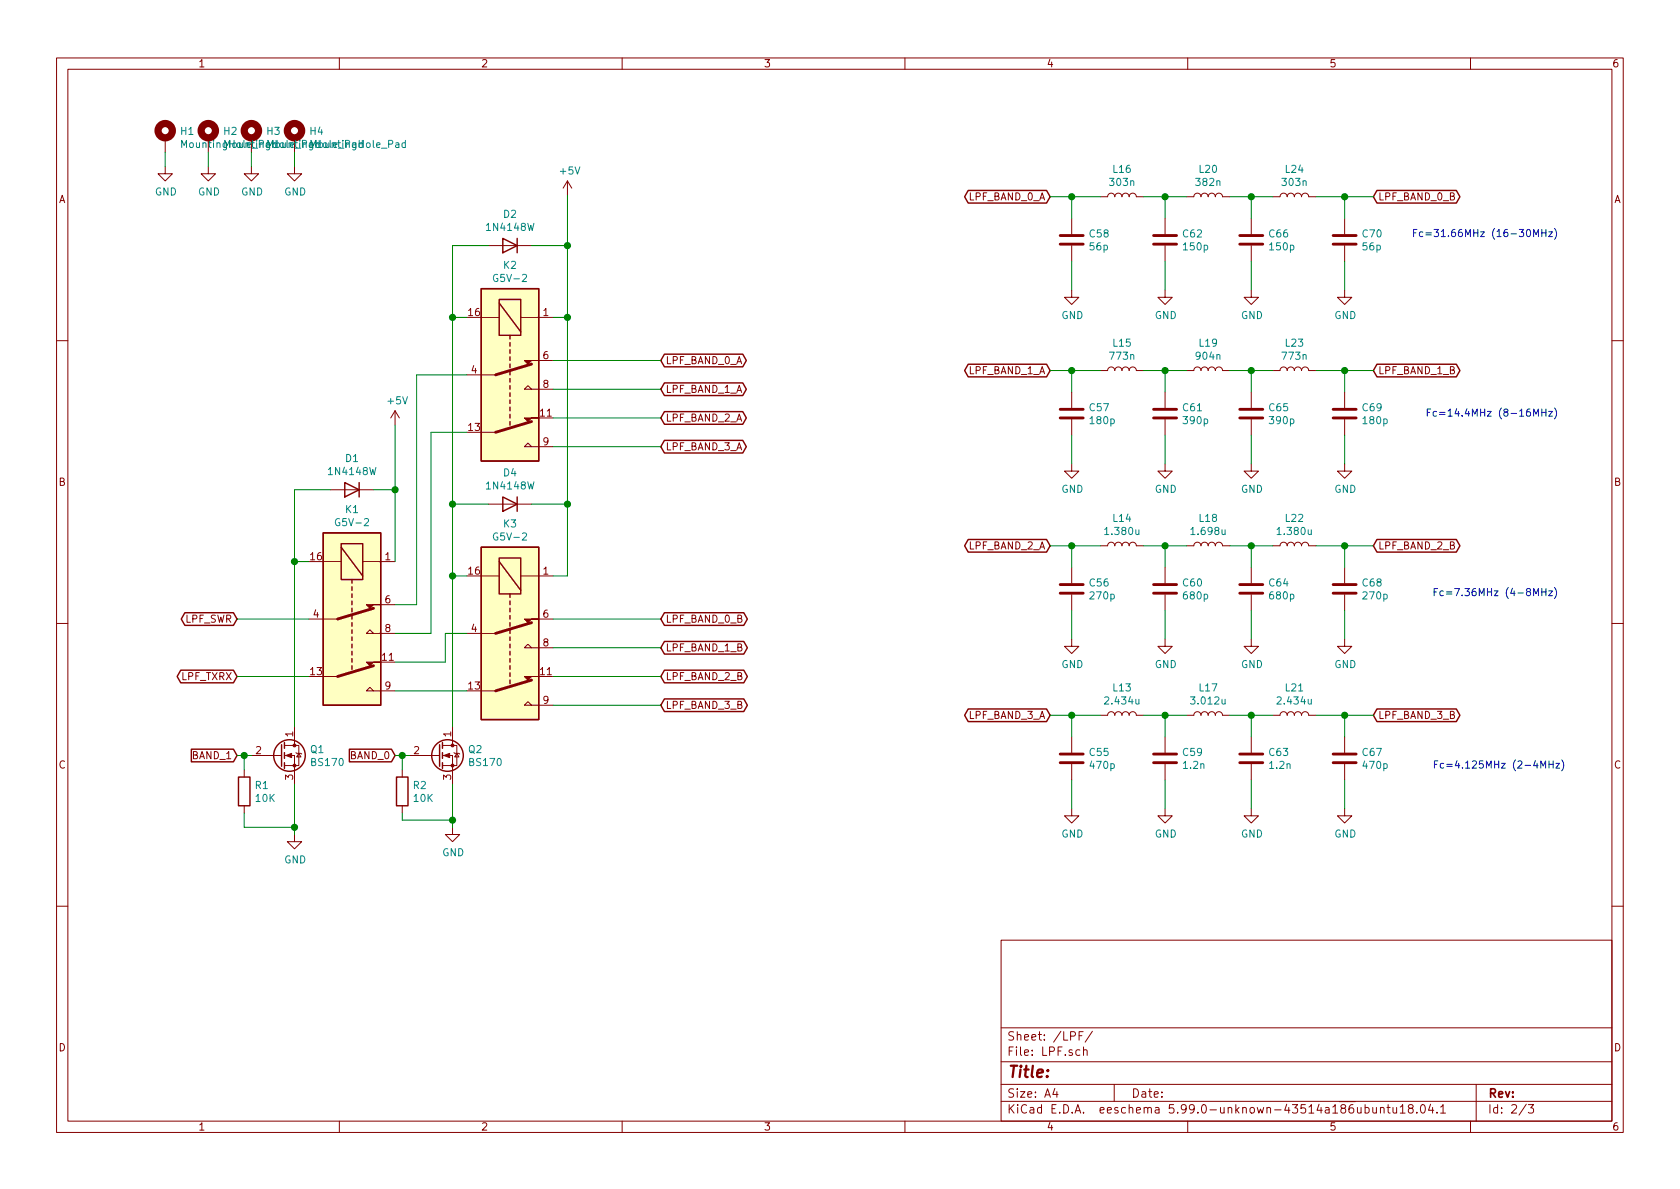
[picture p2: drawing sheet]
EESchema Schematic File Version 5
EELAYER 30 0
EELAYER END
$Descr A4 11693 8268
encoding utf-8
Sheet 2 3
Title ""
Date ""
Rev ""
Comp ""
Comment1 ""
Comment2 ""
Comment3 ""
Comment4 ""
Comment5 ""
Comment6 ""
Comment7 ""
Comment8 ""
Comment9 ""
$EndDescr
Connection ~ 1700 5250
Connection ~ 2050 3900
Connection ~ 2050 5750
Connection ~ 2750 3400
Connection ~ 2800 5250
Connection ~ 3150 2200
Connection ~ 3150 3500
Connection ~ 3150 4000
Connection ~ 3150 5700
Connection ~ 3950 1700
Connection ~ 3950 2200
Connection ~ 3950 3500
Connection ~ 7460 1360
Connection ~ 7460 2570
Connection ~ 7460 3790
Connection ~ 7460 4970
Connection ~ 8110 1360
Connection ~ 8110 2570
Connection ~ 8110 3790
Connection ~ 8110 4970
Connection ~ 8710 1360
Connection ~ 8710 2570
Connection ~ 8710 3790
Connection ~ 8710 4970
Connection ~ 9360 1360
Connection ~ 9360 2570
Connection ~ 9360 3790
Connection ~ 9360 4970
Wire Wire Line
	1150 1050 1150 1150
Wire Wire Line
	1450 1050 1450 1150
Wire Wire Line
	1650 4300 2150 4300
Wire Wire Line
	1650 4700 2150 4700
Wire Wire Line
	1650 5250 1700 5250
Wire Wire Line
	1700 5250 1700 5350
Wire Wire Line
	1700 5250 1750 5250
Wire Wire Line
	1700 5650 1700 5750
Wire Wire Line
	1700 5750 2050 5750
Wire Wire Line
	1750 1050 1750 1150
Wire Wire Line
	2050 1050 2050 1150
Wire Wire Line
	2050 3400 2300 3400
Wire Wire Line
	2050 3900 2050 3400
Wire Wire Line
	2050 3900 2150 3900
Wire Wire Line
	2050 5050 2050 3900
Wire Wire Line
	2050 5450 2050 5750
Wire Wire Line
	2050 5750 2050 5800
Wire Wire Line
	2600 3400 2750 3400
Wire Wire Line
	2750 2950 2750 3400
Wire Wire Line
	2750 3400 2750 3900
Wire Wire Line
	2750 4200 2900 4200
Wire Wire Line
	2750 4400 3000 4400
Wire Wire Line
	2750 4600 3100 4600
Wire Wire Line
	2750 4800 3250 4800
Wire Wire Line
	2750 5250 2800 5250
Wire Wire Line
	2800 5250 2800 5350
Wire Wire Line
	2800 5250 2850 5250
Wire Wire Line
	2800 5650 2800 5700
Wire Wire Line
	2800 5700 3150 5700
Wire Wire Line
	2900 2600 2900 4200
Wire Wire Line
	2900 2600 3250 2600
Wire Wire Line
	3000 3000 3250 3000
Wire Wire Line
	3000 4400 3000 3000
Wire Wire Line
	3100 4400 3250 4400
Wire Wire Line
	3100 4600 3100 4400
Wire Wire Line
	3150 1700 3400 1700
Wire Wire Line
	3150 2200 3150 1700
Wire Wire Line
	3150 2200 3150 3500
Wire Wire Line
	3150 2200 3250 2200
Wire Wire Line
	3150 3500 3150 4000
Wire Wire Line
	3150 3500 3400 3500
Wire Wire Line
	3150 4000 3250 4000
Wire Wire Line
	3150 5050 3150 4000
Wire Wire Line
	3150 5450 3150 5700
Wire Wire Line
	3150 5700 3150 5750
Wire Wire Line
	3700 1700 3950 1700
Wire Wire Line
	3700 3500 3950 3500
Wire Wire Line
	3850 2200 3950 2200
Wire Wire Line
	3850 2500 4600 2500
Wire Wire Line
	3850 2700 4600 2700
Wire Wire Line
	3850 2900 4600 2900
Wire Wire Line
	3850 3100 4600 3100
Wire Wire Line
	3850 4000 3950 4000
Wire Wire Line
	3850 4300 4600 4300
Wire Wire Line
	3850 4500 4600 4500
Wire Wire Line
	3850 4700 4600 4700
Wire Wire Line
	3850 4900 4600 4900
Wire Wire Line
	3950 1350 3950 1700
Wire Wire Line
	3950 1700 3950 2200
Wire Wire Line
	3950 2200 3950 3500
Wire Wire Line
	3950 3500 3950 4000
Wire Wire Line
	7310 1360 7460 1360
Wire Wire Line
	7310 2570 7460 2570
Wire Wire Line
	7310 3790 7460 3790
Wire Wire Line
	7310 4970 7460 4970
Wire Wire Line
	7460 1360 7660 1360
Wire Wire Line
	7460 1510 7460 1360
Wire Wire Line
	7460 1810 7460 2010
Wire Wire Line
	7460 2570 7660 2570
Wire Wire Line
	7460 2720 7460 2570
Wire Wire Line
	7460 3020 7460 3220
Wire Wire Line
	7460 3790 7660 3790
Wire Wire Line
	7460 3940 7460 3790
Wire Wire Line
	7460 4240 7460 4440
Wire Wire Line
	7460 4970 7660 4970
Wire Wire Line
	7460 5120 7460 4970
Wire Wire Line
	7460 5420 7460 5620
Wire Wire Line
	7960 1360 8110 1360
Wire Wire Line
	7960 2570 8110 2570
Wire Wire Line
	7960 3790 8110 3790
Wire Wire Line
	7960 4970 8110 4970
Wire Wire Line
	8110 1360 8110 1510
Wire Wire Line
	8110 1360 8260 1360
Wire Wire Line
	8110 1810 8110 2010
Wire Wire Line
	8110 2570 8110 2720
Wire Wire Line
	8110 2570 8260 2570
Wire Wire Line
	8110 3020 8110 3220
Wire Wire Line
	8110 3790 8110 3940
Wire Wire Line
	8110 3790 8260 3790
Wire Wire Line
	8110 4240 8110 4440
Wire Wire Line
	8110 4970 8110 5120
Wire Wire Line
	8110 4970 8260 4970
Wire Wire Line
	8110 5420 8110 5620
Wire Wire Line
	8560 1360 8710 1360
Wire Wire Line
	8560 2570 8710 2570
Wire Wire Line
	8560 3790 8710 3790
Wire Wire Line
	8560 4970 8710 4970
Wire Wire Line
	8710 1360 8710 1510
Wire Wire Line
	8710 1360 8860 1360
Wire Wire Line
	8710 1810 8710 2010
Wire Wire Line
	8710 2570 8710 2720
Wire Wire Line
	8710 2570 8860 2570
Wire Wire Line
	8710 3020 8710 3220
Wire Wire Line
	8710 3790 8710 3940
Wire Wire Line
	8710 3790 8860 3790
Wire Wire Line
	8710 4240 8710 4440
Wire Wire Line
	8710 4970 8710 5120
Wire Wire Line
	8710 4970 8860 4970
Wire Wire Line
	8710 5420 8710 5620
Wire Wire Line
	9160 1360 9360 1360
Wire Wire Line
	9160 2570 9360 2570
Wire Wire Line
	9160 3790 9360 3790
Wire Wire Line
	9160 4970 9360 4970
Wire Wire Line
	9360 1360 9360 1510
Wire Wire Line
	9360 1360 9560 1360
Wire Wire Line
	9360 1810 9360 2010
Wire Wire Line
	9360 2570 9360 2720
Wire Wire Line
	9360 2570 9560 2570
Wire Wire Line
	9360 3020 9360 3220
Wire Wire Line
	9360 3790 9360 3940
Wire Wire Line
	9360 3790 9560 3790
Wire Wire Line
	9360 4240 9360 4440
Wire Wire Line
	9360 4970 9360 5120
Wire Wire Line
	9360 4970 9560 4970
Wire Wire Line
	9360 5420 9360 5620
Text Notes 10850 1650 2    50   ~ 0
Fc=31.66MHz (16-30MHz)
Text Notes 10850 2900 2    50   ~ 0
Fc=14.4MHz (8-16MHz)
Text Notes 10850 4150 2    50   ~ 0
Fc=7.36MHz (4-8MHz)
Text Notes 10900 5350 2    50   ~ 0
Fc=4.125MHz (2-4MHz)
Text GLabel 1650 4300 0    50   BiDi ~ 0
LPF_SWR
Text GLabel 1650 4700 0    50   BiDi ~ 0
LPF_TXRX
Text GLabel 1650 5250 0    50   Input ~ 0
BAND_1
Text GLabel 2750 5250 0    50   Input ~ 0
BAND_0
Text GLabel 4600 2500 2    50   BiDi ~ 0
LPF_BAND_0_A
Text GLabel 4600 2700 2    50   BiDi ~ 0
LPF_BAND_1_A
Text GLabel 4600 2900 2    50   BiDi ~ 0
LPF_BAND_2_A
Text GLabel 4600 3100 2    50   BiDi ~ 0
LPF_BAND_3_A
Text GLabel 4600 4300 2    50   BiDi ~ 0
LPF_BAND_0_B
Text GLabel 4600 4500 2    50   BiDi ~ 0
LPF_BAND_1_B
Text GLabel 4600 4700 2    50   BiDi ~ 0
LPF_BAND_2_B
Text GLabel 4600 4900 2    50   BiDi ~ 0
LPF_BAND_3_B
Text GLabel 7310 1360 0    50   BiDi ~ 0
LPF_BAND_0_A
Text GLabel 7310 2570 0    50   BiDi ~ 0
LPF_BAND_1_A
Text GLabel 7310 3790 0    50   BiDi ~ 0
LPF_BAND_2_A
Text GLabel 7310 4970 0    50   BiDi ~ 0
LPF_BAND_3_A
Text GLabel 9560 1360 2    50   BiDi ~ 0
LPF_BAND_0_B
Text GLabel 9560 2570 2    50   BiDi ~ 0
LPF_BAND_1_B
Text GLabel 9560 3790 2    50   BiDi ~ 0
LPF_BAND_2_B
Text GLabel 9560 4970 2    50   BiDi ~ 0
LPF_BAND_3_B
$Comp
L power:+5V #PWR084
U 1 1
P 2750 2950
F 0 "#PWR084" H 2750 2800 50  0001 C CNN
F 1 "+5V" H 2765 3123 50  0000 C CNN
F 2 "" H 2750 2950 50  0001 C CNN
F 3 "" H 2750 2950 50  0001 C CNN
	1    2750 2950
	1    0    0    -1  
$EndComp
$Comp
L power:+5V #PWR086
U 1 1
P 3950 1350
F 0 "#PWR086" H 3950 1200 50  0001 C CNN
F 1 "+5V" H 3965 1523 50  0000 C CNN
F 2 "" H 3950 1350 50  0001 C CNN
F 3 "" H 3950 1350 50  0001 C CNN
	1    3950 1350
	1    0    0    -1  
$EndComp
$Comp
L power:GND #PWR0113
U 1 1
P 1150 1150
F 0 "#PWR0113" H 1150 900 50  0001 C CNN
F 1 "GND" H 1155 977 50  0000 C CNN
F 2 "" H 1150 1150 50  0001 C CNN
F 3 "" H 1150 1150 50  0001 C CNN
	1    1150 1150
	1    0    0    -1  
$EndComp
$Comp
L power:GND #PWR0103
U 1 1
P 1450 1150
F 0 "#PWR0103" H 1450 900 50  0001 C CNN
F 1 "GND" H 1455 977 50  0000 C CNN
F 2 "" H 1450 1150 50  0001 C CNN
F 3 "" H 1450 1150 50  0001 C CNN
	1    1450 1150
	1    0    0    -1  
$EndComp
$Comp
L power:GND #PWR0104
U 1 1
P 1750 1150
F 0 "#PWR0104" H 1750 900 50  0001 C CNN
F 1 "GND" H 1755 977 50  0000 C CNN
F 2 "" H 1750 1150 50  0001 C CNN
F 3 "" H 1750 1150 50  0001 C CNN
	1    1750 1150
	1    0    0    -1  
$EndComp
$Comp
L power:GND #PWR0112
U 1 1
P 2050 1150
F 0 "#PWR0112" H 2050 900 50  0001 C CNN
F 1 "GND" H 2055 977 50  0000 C CNN
F 2 "" H 2050 1150 50  0001 C CNN
F 3 "" H 2050 1150 50  0001 C CNN
	1    2050 1150
	1    0    0    -1  
$EndComp
$Comp
L power:GND #PWR083
U 1 1
P 2050 5800
F 0 "#PWR083" H 2050 5550 50  0001 C CNN
F 1 "GND" H 2055 5627 50  0000 C CNN
F 2 "" H 2050 5800 50  0001 C CNN
F 3 "" H 2050 5800 50  0001 C CNN
	1    2050 5800
	1    0    0    -1  
$EndComp
$Comp
L power:GND #PWR085
U 1 1
P 3150 5750
F 0 "#PWR085" H 3150 5500 50  0001 C CNN
F 1 "GND" H 3155 5577 50  0000 C CNN
F 2 "" H 3150 5750 50  0001 C CNN
F 3 "" H 3150 5750 50  0001 C CNN
	1    3150 5750
	1    0    0    -1  
$EndComp
$Comp
L power:GND #PWR090
U 1 1
P 7460 2010
F 0 "#PWR090" H 7460 1760 50  0001 C CNN
F 1 "GND" H 7465 1837 50  0000 C CNN
F 2 "" H 7460 2010 50  0001 C CNN
F 3 "" H 7460 2010 50  0001 C CNN
	1    7460 2010
	1    0    0    -1  
$EndComp
$Comp
L power:GND #PWR089
U 1 1
P 7460 3220
F 0 "#PWR089" H 7460 2970 50  0001 C CNN
F 1 "GND" H 7465 3047 50  0000 C CNN
F 2 "" H 7460 3220 50  0001 C CNN
F 3 "" H 7460 3220 50  0001 C CNN
	1    7460 3220
	1    0    0    -1  
$EndComp
$Comp
L power:GND #PWR088
U 1 1
P 7460 4440
F 0 "#PWR088" H 7460 4190 50  0001 C CNN
F 1 "GND" H 7465 4267 50  0000 C CNN
F 2 "" H 7460 4440 50  0001 C CNN
F 3 "" H 7460 4440 50  0001 C CNN
	1    7460 4440
	1    0    0    -1  
$EndComp
$Comp
L power:GND #PWR087
U 1 1
P 7460 5620
F 0 "#PWR087" H 7460 5370 50  0001 C CNN
F 1 "GND" H 7465 5447 50  0000 C CNN
F 2 "" H 7460 5620 50  0001 C CNN
F 3 "" H 7460 5620 50  0001 C CNN
	1    7460 5620
	1    0    0    -1  
$EndComp
$Comp
L power:GND #PWR094
U 1 1
P 8110 2010
F 0 "#PWR094" H 8110 1760 50  0001 C CNN
F 1 "GND" H 8115 1837 50  0000 C CNN
F 2 "" H 8110 2010 50  0001 C CNN
F 3 "" H 8110 2010 50  0001 C CNN
	1    8110 2010
	1    0    0    -1  
$EndComp
$Comp
L power:GND #PWR093
U 1 1
P 8110 3220
F 0 "#PWR093" H 8110 2970 50  0001 C CNN
F 1 "GND" H 8115 3047 50  0000 C CNN
F 2 "" H 8110 3220 50  0001 C CNN
F 3 "" H 8110 3220 50  0001 C CNN
	1    8110 3220
	1    0    0    -1  
$EndComp
$Comp
L power:GND #PWR092
U 1 1
P 8110 4440
F 0 "#PWR092" H 8110 4190 50  0001 C CNN
F 1 "GND" H 8115 4267 50  0000 C CNN
F 2 "" H 8110 4440 50  0001 C CNN
F 3 "" H 8110 4440 50  0001 C CNN
	1    8110 4440
	1    0    0    -1  
$EndComp
$Comp
L power:GND #PWR091
U 1 1
P 8110 5620
F 0 "#PWR091" H 8110 5370 50  0001 C CNN
F 1 "GND" H 8115 5447 50  0000 C CNN
F 2 "" H 8110 5620 50  0001 C CNN
F 3 "" H 8110 5620 50  0001 C CNN
	1    8110 5620
	1    0    0    -1  
$EndComp
$Comp
L power:GND #PWR098
U 1 1
P 8710 2010
F 0 "#PWR098" H 8710 1760 50  0001 C CNN
F 1 "GND" H 8715 1837 50  0000 C CNN
F 2 "" H 8710 2010 50  0001 C CNN
F 3 "" H 8710 2010 50  0001 C CNN
	1    8710 2010
	1    0    0    -1  
$EndComp
$Comp
L power:GND #PWR097
U 1 1
P 8710 3220
F 0 "#PWR097" H 8710 2970 50  0001 C CNN
F 1 "GND" H 8715 3047 50  0000 C CNN
F 2 "" H 8710 3220 50  0001 C CNN
F 3 "" H 8710 3220 50  0001 C CNN
	1    8710 3220
	1    0    0    -1  
$EndComp
$Comp
L power:GND #PWR096
U 1 1
P 8710 4440
F 0 "#PWR096" H 8710 4190 50  0001 C CNN
F 1 "GND" H 8715 4267 50  0000 C CNN
F 2 "" H 8710 4440 50  0001 C CNN
F 3 "" H 8710 4440 50  0001 C CNN
	1    8710 4440
	1    0    0    -1  
$EndComp
$Comp
L power:GND #PWR095
U 1 1
P 8710 5620
F 0 "#PWR095" H 8710 5370 50  0001 C CNN
F 1 "GND" H 8715 5447 50  0000 C CNN
F 2 "" H 8710 5620 50  0001 C CNN
F 3 "" H 8710 5620 50  0001 C CNN
	1    8710 5620
	1    0    0    -1  
$EndComp
$Comp
L power:GND #PWR0102
U 1 1
P 9360 2010
F 0 "#PWR0102" H 9360 1760 50  0001 C CNN
F 1 "GND" H 9365 1837 50  0000 C CNN
F 2 "" H 9360 2010 50  0001 C CNN
F 3 "" H 9360 2010 50  0001 C CNN
	1    9360 2010
	1    0    0    -1  
$EndComp
$Comp
L power:GND #PWR0101
U 1 1
P 9360 3220
F 0 "#PWR0101" H 9360 2970 50  0001 C CNN
F 1 "GND" H 9365 3047 50  0000 C CNN
F 2 "" H 9360 3220 50  0001 C CNN
F 3 "" H 9360 3220 50  0001 C CNN
	1    9360 3220
	1    0    0    -1  
$EndComp
$Comp
L power:GND #PWR0100
U 1 1
P 9360 4440
F 0 "#PWR0100" H 9360 4190 50  0001 C CNN
F 1 "GND" H 9365 4267 50  0000 C CNN
F 2 "" H 9360 4440 50  0001 C CNN
F 3 "" H 9360 4440 50  0001 C CNN
	1    9360 4440
	1    0    0    -1  
$EndComp
$Comp
L power:GND #PWR099
U 1 1
P 9360 5620
F 0 "#PWR099" H 9360 5370 50  0001 C CNN
F 1 "GND" H 9365 5447 50  0000 C CNN
F 2 "" H 9360 5620 50  0001 C CNN
F 3 "" H 9360 5620 50  0001 C CNN
	1    9360 5620
	1    0    0    -1  
$EndComp
$Comp
L Device:L L16
U 1 1
P 7810 1360
F 0 "L16" V 7999 1360 50  0000 C CNN
F 1 "303n" V 7908 1360 50  0000 C CNN
F 2 "openxcvr:FT37-INDUCTOR" H 7810 1360 50  0001 C CNN
F 3 "~" H 7810 1360 50  0001 C CNN
	1    7810 1360
	0    -1   -1   0   
$EndComp
$Comp
L Device:L L15
U 1 1
P 7810 2570
F 0 "L15" V 7999 2570 50  0000 C CNN
F 1 "773n" V 7908 2570 50  0000 C CNN
F 2 "openxcvr:FT37-INDUCTOR" H 7810 2570 50  0001 C CNN
F 3 "~" H 7810 2570 50  0001 C CNN
	1    7810 2570
	0    -1   -1   0   
$EndComp
$Comp
L Device:L L14
U 1 1
P 7810 3790
F 0 "L14" V 7999 3790 50  0000 C CNN
F 1 "1.380u" V 7908 3790 50  0000 C CNN
F 2 "openxcvr:FT37-INDUCTOR" H 7810 3790 50  0001 C CNN
F 3 "~" H 7810 3790 50  0001 C CNN
	1    7810 3790
	0    -1   -1   0   
$EndComp
$Comp
L Device:L L13
U 1 1
P 7810 4970
F 0 "L13" V 7999 4970 50  0000 C CNN
F 1 "2.434u" V 7908 4970 50  0000 C CNN
F 2 "openxcvr:FT37-INDUCTOR" H 7810 4970 50  0001 C CNN
F 3 "~" H 7810 4970 50  0001 C CNN
	1    7810 4970
	0    -1   -1   0   
$EndComp
$Comp
L Device:L L20
U 1 1
P 8410 1360
F 0 "L20" V 8599 1360 50  0000 C CNN
F 1 "382n" V 8508 1360 50  0000 C CNN
F 2 "openxcvr:FT37-INDUCTOR" H 8410 1360 50  0001 C CNN
F 3 "~" H 8410 1360 50  0001 C CNN
	1    8410 1360
	0    -1   -1   0   
$EndComp
$Comp
L Device:L L19
U 1 1
P 8410 2570
F 0 "L19" V 8599 2570 50  0000 C CNN
F 1 "904n" V 8508 2570 50  0000 C CNN
F 2 "openxcvr:FT37-INDUCTOR" H 8410 2570 50  0001 C CNN
F 3 "~" H 8410 2570 50  0001 C CNN
	1    8410 2570
	0    -1   -1   0   
$EndComp
$Comp
L Device:L L18
U 1 1
P 8410 3790
F 0 "L18" V 8599 3790 50  0000 C CNN
F 1 "1.698u" V 8508 3790 50  0000 C CNN
F 2 "openxcvr:FT37-INDUCTOR" H 8410 3790 50  0001 C CNN
F 3 "~" H 8410 3790 50  0001 C CNN
	1    8410 3790
	0    -1   -1   0   
$EndComp
$Comp
L Device:L L17
U 1 1
P 8410 4970
F 0 "L17" V 8599 4970 50  0000 C CNN
F 1 "3.012u" V 8508 4970 50  0000 C CNN
F 2 "openxcvr:FT37-INDUCTOR" H 8410 4970 50  0001 C CNN
F 3 "~" H 8410 4970 50  0001 C CNN
	1    8410 4970
	0    -1   -1   0   
$EndComp
$Comp
L Device:L L24
U 1 1
P 9010 1360
F 0 "L24" V 9199 1360 50  0000 C CNN
F 1 "303n" V 9108 1360 50  0000 C CNN
F 2 "openxcvr:FT37-INDUCTOR" H 9010 1360 50  0001 C CNN
F 3 "~" H 9010 1360 50  0001 C CNN
	1    9010 1360
	0    -1   -1   0   
$EndComp
$Comp
L Device:L L23
U 1 1
P 9010 2570
F 0 "L23" V 9199 2570 50  0000 C CNN
F 1 "773n" V 9108 2570 50  0000 C CNN
F 2 "openxcvr:FT37-INDUCTOR" H 9010 2570 50  0001 C CNN
F 3 "~" H 9010 2570 50  0001 C CNN
	1    9010 2570
	0    -1   -1   0   
$EndComp
$Comp
L Device:L L22
U 1 1
P 9010 3790
F 0 "L22" V 9199 3790 50  0000 C CNN
F 1 "1.380u" V 9108 3790 50  0000 C CNN
F 2 "openxcvr:FT37-INDUCTOR" H 9010 3790 50  0001 C CNN
F 3 "~" H 9010 3790 50  0001 C CNN
	1    9010 3790
	0    -1   -1   0   
$EndComp
$Comp
L Device:L L21
U 1 1
P 9010 4970
F 0 "L21" V 9199 4970 50  0000 C CNN
F 1 "2.434u" V 9108 4970 50  0000 C CNN
F 2 "openxcvr:FT37-INDUCTOR" H 9010 4970 50  0001 C CNN
F 3 "~" H 9010 4970 50  0001 C CNN
	1    9010 4970
	0    -1   -1   0   
$EndComp
$Comp
L Device:R R1
U 1 1
P 1700 5500
F 0 "R1" H 1770 5545 50  0000 L CNN
F 1 "10K" H 1770 5455 50  0000 L CNN
F 2 "Resistor_SMD:R_0805_2012Metric" V 1630 5500 50  0001 C CNN
F 3 "~" H 1700 5500 50  0001 C CNN
	1    1700 5500
	1    0    0    -1  
$EndComp
$Comp
L Device:R R2
U 1 1
P 2800 5500
F 0 "R2" H 2870 5545 50  0000 L CNN
F 1 "10K" H 2870 5455 50  0000 L CNN
F 2 "Resistor_SMD:R_0805_2012Metric" V 2730 5500 50  0001 C CNN
F 3 "~" H 2800 5500 50  0001 C CNN
	1    2800 5500
	1    0    0    -1  
$EndComp
$Comp
L Mechanical:MountingHole_Pad H1
U 1 1
P 1150 950
F 0 "H1" H 1250 999 50  0000 L CNN
F 1 "MountingHole_Pad" H 1250 908 50  0000 L CNN
F 2 "MountingHole:MountingHole_3.2mm_M3_Pad" H 1150 950 50  0001 C CNN
F 3 "~" H 1150 950 50  0001 C CNN
	1    1150 950 
	1    0    0    -1  
$EndComp
$Comp
L Mechanical:MountingHole_Pad H2
U 1 1
P 1450 950
F 0 "H2" H 1550 999 50  0000 L CNN
F 1 "MountingHole_Pad" H 1550 908 50  0000 L CNN
F 2 "MountingHole:MountingHole_3.2mm_M3_Pad" H 1450 950 50  0001 C CNN
F 3 "~" H 1450 950 50  0001 C CNN
	1    1450 950 
	1    0    0    -1  
$EndComp
$Comp
L Mechanical:MountingHole_Pad H3
U 1 1
P 1750 950
F 0 "H3" H 1850 999 50  0000 L CNN
F 1 "MountingHole_Pad" H 1850 908 50  0000 L CNN
F 2 "MountingHole:MountingHole_3.2mm_M3_Pad" H 1750 950 50  0001 C CNN
F 3 "~" H 1750 950 50  0001 C CNN
	1    1750 950 
	1    0    0    -1  
$EndComp
$Comp
L Mechanical:MountingHole_Pad H4
U 1 1
P 2050 950
F 0 "H4" H 2150 999 50  0000 L CNN
F 1 "MountingHole_Pad" H 2150 908 50  0000 L CNN
F 2 "MountingHole:MountingHole_3.2mm_M3_Pad" H 2050 950 50  0001 C CNN
F 3 "~" H 2050 950 50  0001 C CNN
	1    2050 950 
	1    0    0    -1  
$EndComp
$Comp
L Diode:1N4148W D1
U 1 1
P 2450 3400
F 0 "D1" H 2450 3184 50  0000 C CNN
F 1 "1N4148W" H 2450 3275 50  0000 C CNN
F 2 "Diode_SMD:D_SOD-123" H 2450 3225 50  0001 C CNN
F 3 "https://www.vishay.com/docs/85748/1n4148w.pdf" H 2450 3400 50  0001 C CNN
	1    2450 3400
	-1   0    0    1   
$EndComp
$Comp
L Diode:1N4148W D2
U 1 1
P 3550 1700
F 0 "D2" H 3550 1484 50  0000 C CNN
F 1 "1N4148W" H 3550 1575 50  0000 C CNN
F 2 "Diode_SMD:D_SOD-123" H 3550 1525 50  0001 C CNN
F 3 "https://www.vishay.com/docs/85748/1n4148w.pdf" H 3550 1700 50  0001 C CNN
	1    3550 1700
	-1   0    0    1   
$EndComp
$Comp
L Diode:1N4148W D4
U 1 1
P 3550 3500
F 0 "D4" H 3550 3284 50  0000 C CNN
F 1 "1N4148W" H 3550 3375 50  0000 C CNN
F 2 "Diode_SMD:D_SOD-123" H 3550 3325 50  0001 C CNN
F 3 "https://www.vishay.com/docs/85748/1n4148w.pdf" H 3550 3500 50  0001 C CNN
	1    3550 3500
	-1   0    0    1   
$EndComp
$Comp
L Device:C C58
U 1 1
P 7460 1660
F 0 "C58" H 7575 1705 50  0000 L CNN
F 1 "56p" H 7575 1615 50  0000 L CNN
F 2 "Capacitor_SMD:C_0805_2012Metric" H 7498 1510 50  0001 C CNN
F 3 "~" H 7460 1660 50  0001 C CNN
	1    7460 1660
	1    0    0    -1  
$EndComp
$Comp
L Device:C C57
U 1 1
P 7460 2870
F 0 "C57" H 7575 2915 50  0000 L CNN
F 1 "180p" H 7575 2825 50  0000 L CNN
F 2 "Capacitor_SMD:C_0805_2012Metric" H 7498 2720 50  0001 C CNN
F 3 "~" H 7460 2870 50  0001 C CNN
	1    7460 2870
	1    0    0    -1  
$EndComp
$Comp
L Device:C C56
U 1 1
P 7460 4090
F 0 "C56" H 7575 4135 50  0000 L CNN
F 1 "270p" H 7575 4045 50  0000 L CNN
F 2 "Capacitor_SMD:C_0805_2012Metric" H 7498 3940 50  0001 C CNN
F 3 "~" H 7460 4090 50  0001 C CNN
	1    7460 4090
	1    0    0    -1  
$EndComp
$Comp
L Device:C C55
U 1 1
P 7460 5270
F 0 "C55" H 7575 5315 50  0000 L CNN
F 1 "470p" H 7575 5225 50  0000 L CNN
F 2 "Capacitor_SMD:C_0805_2012Metric" H 7498 5120 50  0001 C CNN
F 3 "~" H 7460 5270 50  0001 C CNN
	1    7460 5270
	1    0    0    -1  
$EndComp
$Comp
L Device:C C62
U 1 1
P 8110 1660
F 0 "C62" H 8225 1705 50  0000 L CNN
F 1 "150p" H 8225 1615 50  0000 L CNN
F 2 "Capacitor_SMD:C_0805_2012Metric" H 8148 1510 50  0001 C CNN
F 3 "~" H 8110 1660 50  0001 C CNN
	1    8110 1660
	1    0    0    -1  
$EndComp
$Comp
L Device:C C61
U 1 1
P 8110 2870
F 0 "C61" H 8225 2915 50  0000 L CNN
F 1 "390p" H 8225 2825 50  0000 L CNN
F 2 "Capacitor_SMD:C_0805_2012Metric" H 8148 2720 50  0001 C CNN
F 3 "~" H 8110 2870 50  0001 C CNN
	1    8110 2870
	1    0    0    -1  
$EndComp
$Comp
L Device:C C60
U 1 1
P 8110 4090
F 0 "C60" H 8225 4135 50  0000 L CNN
F 1 "680p" H 8225 4045 50  0000 L CNN
F 2 "Capacitor_SMD:C_0805_2012Metric" H 8148 3940 50  0001 C CNN
F 3 "~" H 8110 4090 50  0001 C CNN
	1    8110 4090
	1    0    0    -1  
$EndComp
$Comp
L Device:C C59
U 1 1
P 8110 5270
F 0 "C59" H 8225 5315 50  0000 L CNN
F 1 "1.2n" H 8225 5225 50  0000 L CNN
F 2 "Capacitor_SMD:C_0805_2012Metric" H 8148 5120 50  0001 C CNN
F 3 "~" H 8110 5270 50  0001 C CNN
	1    8110 5270
	1    0    0    -1  
$EndComp
$Comp
L Device:C C66
U 1 1
P 8710 1660
F 0 "C66" H 8825 1705 50  0000 L CNN
F 1 "150p" H 8825 1615 50  0000 L CNN
F 2 "Capacitor_SMD:C_0805_2012Metric" H 8748 1510 50  0001 C CNN
F 3 "~" H 8710 1660 50  0001 C CNN
	1    8710 1660
	1    0    0    -1  
$EndComp
$Comp
L Device:C C65
U 1 1
P 8710 2870
F 0 "C65" H 8825 2915 50  0000 L CNN
F 1 "390p" H 8825 2825 50  0000 L CNN
F 2 "Capacitor_SMD:C_0805_2012Metric" H 8748 2720 50  0001 C CNN
F 3 "~" H 8710 2870 50  0001 C CNN
	1    8710 2870
	1    0    0    -1  
$EndComp
$Comp
L Device:C C64
U 1 1
P 8710 4090
F 0 "C64" H 8825 4135 50  0000 L CNN
F 1 "680p" H 8825 4045 50  0000 L CNN
F 2 "Capacitor_SMD:C_0805_2012Metric" H 8748 3940 50  0001 C CNN
F 3 "~" H 8710 4090 50  0001 C CNN
	1    8710 4090
	1    0    0    -1  
$EndComp
$Comp
L Device:C C63
U 1 1
P 8710 5270
F 0 "C63" H 8825 5315 50  0000 L CNN
F 1 "1.2n" H 8825 5225 50  0000 L CNN
F 2 "Capacitor_SMD:C_0805_2012Metric" H 8748 5120 50  0001 C CNN
F 3 "~" H 8710 5270 50  0001 C CNN
	1    8710 5270
	1    0    0    -1  
$EndComp
$Comp
L Device:C C70
U 1 1
P 9360 1660
F 0 "C70" H 9475 1705 50  0000 L CNN
F 1 "56p" H 9475 1615 50  0000 L CNN
F 2 "Capacitor_SMD:C_0805_2012Metric" H 9398 1510 50  0001 C CNN
F 3 "~" H 9360 1660 50  0001 C CNN
	1    9360 1660
	1    0    0    -1  
$EndComp
$Comp
L Device:C C69
U 1 1
P 9360 2870
F 0 "C69" H 9475 2915 50  0000 L CNN
F 1 "180p" H 9475 2825 50  0000 L CNN
F 2 "Capacitor_SMD:C_0805_2012Metric" H 9398 2720 50  0001 C CNN
F 3 "~" H 9360 2870 50  0001 C CNN
	1    9360 2870
	1    0    0    -1  
$EndComp
$Comp
L Device:C C68
U 1 1
P 9360 4090
F 0 "C68" H 9475 4135 50  0000 L CNN
F 1 "270p" H 9475 4045 50  0000 L CNN
F 2 "Capacitor_SMD:C_0805_2012Metric" H 9398 3940 50  0001 C CNN
F 3 "~" H 9360 4090 50  0001 C CNN
	1    9360 4090
	1    0    0    -1  
$EndComp
$Comp
L Device:C C67
U 1 1
P 9360 5270
F 0 "C67" H 9475 5315 50  0000 L CNN
F 1 "470p" H 9475 5225 50  0000 L CNN
F 2 "Capacitor_SMD:C_0805_2012Metric" H 9398 5120 50  0001 C CNN
F 3 "~" H 9360 5270 50  0001 C CNN
	1    9360 5270
	1    0    0    -1  
$EndComp
$Comp
L Transistor_FET:BS170 Q1
U 1 1
P 1950 5250
F 0 "Q1" H 2155 5295 50  0000 L CNN
F 1 "BS170" H 2155 5205 50  0000 L CNN
F 2 "Package_TO_SOT_THT:TO-92_Inline" H 2150 5175 50  0001 L CIN
F 3 "http://www.fairchildsemi.com/ds/BS/BS170.pdf" H 1950 5250 50  0001 L CNN
	1    1950 5250
	1    0    0    -1  
$EndComp
$Comp
L Transistor_FET:BS170 Q2
U 1 1
P 3050 5250
F 0 "Q2" H 3255 5295 50  0000 L CNN
F 1 "BS170" H 3255 5205 50  0000 L CNN
F 2 "Package_TO_SOT_THT:TO-92_Inline" H 3250 5175 50  0001 L CIN
F 3 "http://www.fairchildsemi.com/ds/BS/BS170.pdf" H 3050 5250 50  0001 L CNN
	1    3050 5250
	1    0    0    -1  
$EndComp
$Comp
L Relay:G5V-2 K1
U 1 1
P 2450 4300
F 0 "K1" V 1684 4300 50  0000 C CNN
F 1 "G5V-2" V 1775 4300 50  0000 C CNN
F 2 "Relay_THT:Relay_DPDT_Omron_G5V-2" H 3100 4250 50  0001 L CNN
F 3 "http://omronfs.omron.com/en_US/ecb/products/pdf/en-g5v_2.pdf" H 2450 4300 50  0001 C CNN
	1    2450 4300
	0    1    1    0   
$EndComp
$Comp
L Relay:G5V-2 K2
U 1 1
P 3550 2600
F 0 "K2" V 2784 2600 50  0000 C CNN
F 1 "G5V-2" V 2875 2600 50  0000 C CNN
F 2 "Relay_THT:Relay_DPDT_Omron_G5V-2" H 4200 2550 50  0001 L CNN
F 3 "http://omronfs.omron.com/en_US/ecb/products/pdf/en-g5v_2.pdf" H 3550 2600 50  0001 C CNN
	1    3550 2600
	0    1    1    0   
$EndComp
$Comp
L Relay:G5V-2 K3
U 1 1
P 3550 4400
F 0 "K3" V 2784 4400 50  0000 C CNN
F 1 "G5V-2" V 2875 4400 50  0000 C CNN
F 2 "Relay_THT:Relay_DPDT_Omron_G5V-2" H 4200 4350 50  0001 L CNN
F 3 "http://omronfs.omron.com/en_US/ecb/products/pdf/en-g5v_2.pdf" H 3550 4400 50  0001 C CNN
	1    3550 4400
	0    1    1    0   
$EndComp
$EndSCHEMATC
